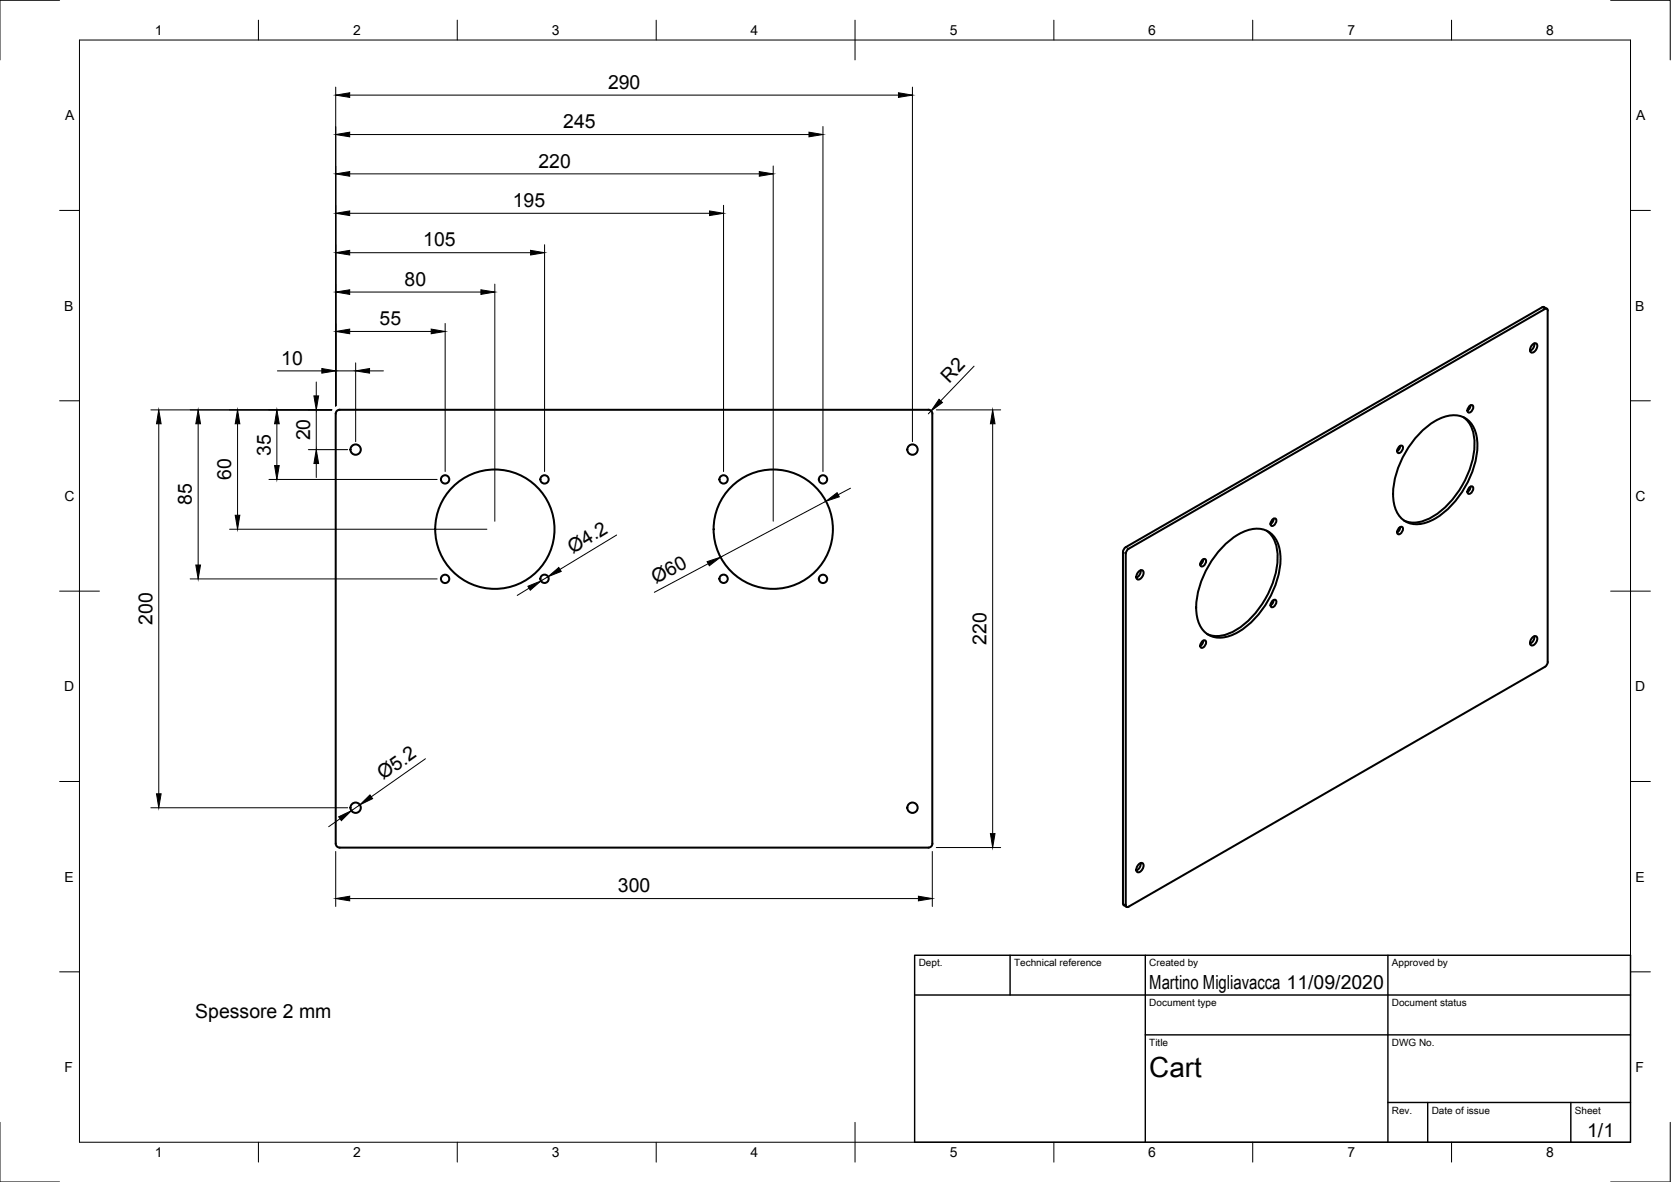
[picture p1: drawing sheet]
<svg xmlns="http://www.w3.org/2000/svg" width="420mm" height="297mm" viewBox="0 0 420 297" stroke-linecap="round" stroke-linejoin="round" font-family="sans-serif">
<!-- layer: Visible -->
<g fill="none" stroke="#000" stroke-width=".51">
<path d="M387.7 77.2l-104.6 60.3-.5 .5-.2 .7v88.3l.1 .4 .8 .5M387.7 77.2h.5l.7 .4M389.1 78l.1 88.3-.2 .7-.5 .6-104.7 60.2M389.2 78l-.2-.4h-.5l-104.7 60.3M385.3 86.6a.67 .67 0 0 1 1.2-.1 1.6 1.6 0 0 1-1.5 2.1 1.47 1.47 0 0 1 .3-2zM385.8 86.3a1.91 1.91 0 0 1-1.1 1.9M233.4 103h-148a1.01 1.01 0 0 0-1 1v108a1.01 1.01 0 0 0 1 1h148M233.4 103a1.01 1.01 0 0 1 1 1M234.4 104v108M351.7 112.3l.9-.3a1.21 1.21 0 0 1-1.1 1.8 1.05 1.05 0 0 1 .2-1.5zM352.1 112l-.2 .8-.6 .6M357.5 108.3a11.5 11.5 0 0 1 9.1-3.9 6.2 6.2 0 0 1 4.8 6.1 22.7 22.7 0 0 1-11.8 20.4 6 6 0 0 1-8.2-2 13.7 13.7 0 0 1-.2-10.4 25.2 25.2 0 0 1 6.3-10.2z"/>
<path d="M368 104.9a8.6 8.6 0 0 1 2.7 8.3 23.3 23.3 0 0 1-11.4 17.2 7.3 7.3 0 0 1-6.3 .4M369.4 102.1l.8-.3a1.21 1.21 0 0 1-1 1.8 1.05 1.05 0 0 1 .2-1.5zM369.7 101.8l-.2 .8-.5 .6M283.8 137.9l-.5 .5-.2 .7v88.3l.2 .5h.5M308 136.9a11.5 11.5 0 0 1 9.1-4 6.2 6.2 0 0 1 4.8 6.2 22.7 22.7 0 0 1-11.8 20.3 6 6 0 0 1-8.3-2 13.7 13.7 0 0 1-.1-10.3 25.2 25.2 0 0 1 6.3-10.2zM318.5 133.4a8.6 8.6 0 0 1 2.7 8.3 23.3 23.3 0 0 1-11.4 17.2 7.3 7.3 0 0 1-6.3 .4M319.9 130.6l.8-.3a1.21 1.21 0 0 1-1 1.8 1.05 1.05 0 0 1 .2-1.5zM320.2 130.4l-.2 .7-.5 .6M351.7 132.7l.9-.3a1.21 1.21 0 0 1-1.1 1.8 1.05 1.05 0 0 1 .2-1.5zM352.1 132.5l-.2 .7-.6 .6M369.4 122.5l.8-.2a1.21 1.21 0 0 1-1 1.8 1.05 1.05 0 0 1 .2-1.6zM369.7 122.3l-.2 .8-.5 .5"/>
<path d="M286.3 143.6a.67 .67 0 0 1 1.2 0 1.6 1.6 0 0 1-1.5 2 1.47 1.47 0 0 1 .3-2zM286.8 143.3a1.91 1.91 0 0 1-1.1 1.9M302.2 140.8l.8-.3a1.21 1.21 0 0 1-1 1.8 1.05 1.05 0 0 1 .2-1.5zM302.6 140.5l-.3 .8-.5 .6M319.9 151l.8-.3a1.21 1.21 0 0 1-1 1.9 1.05 1.05 0 0 1 .2-1.6zM320.2 150.8l-.2 .8-.5 .5M385.8 159.9a1.91 1.91 0 0 1-1.1 1.9M302.2 161.2l.8-.2a1.21 1.21 0 0 1-1 1.8 1.05 1.05 0 0 1 .2-1.6zM302.6 161l-.3 .8-.5 .5M385.3 160.2a.67 .67 0 0 1 1.2-.1 1.6 1.6 0 0 1-1.5 2.1 1.47 1.47 0 0 1 .3-2zM234.4 212a1.01 1.01 0 0 1-1 1M286.3 217.2a.67 .67 0 0 1 1.2-.1 1.6 1.6 0 0 1-1.5 2.1 1.47 1.47 0 0 1 .3-2z"/>
<path d="M286.8 216.9a1.91 1.91 0 0 1-1.1 1.9"/>
<circle cx="89.4" cy="113" r="1.3"/>
<circle cx="229.4" cy="113" r="1.3"/>
<circle cx="111.9" cy="120.5" r="1.05"/>
<circle cx="124.4" cy="133" r="15"/>
<circle cx="136.9" cy="120.5" r="1.05"/>
<circle cx="181.9" cy="120.5" r="1.05"/>
<circle cx="194.4" cy="133" r="15"/>
<circle cx="206.9" cy="120.5" r="1.05"/>
<circle cx="111.9" cy="145.5" r="1.05"/>
<circle cx="136.9" cy="145.5" r="1.05"/>
<circle cx="181.9" cy="145.5" r="1.05"/>
<circle cx="206.9" cy="145.5" r="1.05"/>
<circle cx="89.4" cy="203" r="1.3"/>
<circle cx="229.4" cy="203" r="1.3"/>
</g>
<!-- layer: Visible Narrow -->
<path d="M387.7 77.2l.8 .4M282.4 138.7l.7 .4M283.1 137.5l.7 .4M282.4 227l.7 .4" fill="none" stroke="#000" stroke-width=".25"/>
<!-- layer: Border -->
<g fill="none" stroke="#000" stroke-width=".25">
<path d="M15 .1h-15v15M20 10.1h390v276.9h-390zM65 5.1v5M115 5.1v5M165 5.1v5M215 5.1v10M265 5.1v5M315 5.1v5M365 5.1v5M405 .1h15v15M15 52.9h5M410 52.9h5"/>
<path d="M15 100.7h5M410 100.7h5M15 148.6h10M405 148.6h10M15 196.4h5M410 196.4h5M15 244.2h5M410 244.2h5M0 282.1v14.9h15M65 287v5M115 287v5M165 287v5"/>
<path d="M215 282.1v9.9M265 287v5M315 287v5M365 287v5M420 282.1v14.9h-15"/>
</g>
<!-- layer: TitleBlock -->
<path d="M230 240.1h180v46.9h-180zM230 250h180M254 240.1v9.9M288 240.1v46.9M349 240.1v46.9M288 260.1h122M349 277.1h61M359 277.1v9.9M395 277.1v9.9" fill="none" stroke="#000" stroke-width=".36"/>
<!-- layer: Dimensions -->
<g fill="none" stroke="#000" stroke-width=".25">
<path d="M84.4 21.9v80.1M87.9 33.8h115.5M87.9 23.9h138M206.9 31.8v86.7M229.4 21.9v89.1M87.9 53.6h90.5M87.9 43.7h103M181.9 51.6v66.9M194.4 41.7v89.3M87.9 73.4h33M87.9 63.5h45.5M124.4 71.4v59.6"/>
<path d="M136.9 61.5v57M69.7 93.2h11.2M79.5 96v3.5M84.4 93.2h5M87.9 83.3h20.5M89.4 91.2v19.8M92.9 93.2h3.5M111.9 81.3v37.2M244.9 92l-8.4 8.7M37.9 103h45.5M39.9 106.5v93M49.8 106.5v35.5"/>
<path d="M59.7 106.5v23M69.6 106.5v10.5M77.5 113h9.9M79.5 103v10M79.5 116.5v3.5M234.1 103.3l-.7 .7M235.4 103h16.2M249.6 106.5v103M57.7 133h64.7M67.6 120.5h42.3M155 134.5l-14.2 8.6M207.7 126l-26.5 14"/>
<path d="M213.8 122.7l-3 1.6M47.8 145.5h62.1M133 147.8l-3 1.8M137.8 144.9l-1.8 1.1M178.1 141.7l-13.6 7.2M107 190.7l-13.7 9.5M37.9 203h49.5M84.4 214v13.8M85.5 205.7l-2.9 2.1M90.5 202.3l-2.2 1.4M234.4 214v13.8M235.4 213h16.2"/>
<path d="M87.9 225.8h143"/>
</g>
<g fill="#000" stroke="#000" stroke-width=".25">
<path d="M84.4 33.8l3.5-.6v1.2zM84.4 23.9l3.5-.6v1.2zM203.4 33.2l3.5 .6-3.5 .6zM225.9 23.3l3.5 .6-3.5 .6zM84.4 53.6l3.5-.6v1.2zM84.4 43.7l3.5-.6v1.2zM178.4 53l3.5 .6-3.5 .6zM190.9 43.1l3.5 .6-3.5 .6zM84.4 73.4l3.5-.6v1.2zM84.4 63.5l3.5-.6v1.2zM120.9 72.8l3.5 .6-3.5 .6zM133.4 62.9l3.5 .6-3.5 .6z"/>
<path d="M78.9 99.5h1.2l-.6 3.5zM80.9 92.6l3.5 .6-3.5 .6zM84.4 83.3l3.5-.6v1.2zM89.4 93.2l3.5-.6v1.2zM108.4 82.7l3.5 .6-3.5 .6zM39.9 103l.6 3.5h-1.2zM49.8 103l.6 3.5h-1.2zM59.7 103l.6 3.5h-1.2zM69.6 103l.6 3.5h-1.2zM69 117h1.2l-.6 3.5zM79.5 113l.6 3.5h-1.2zM236.1 100.3l.9 .9-2.9 2.1z"/>
<path d="M249.6 103l.6 3.5h-1.2zM59.1 129.5h1.2l-.6 3.5zM207.7 126l2.8-2.2 .5 1zM49.2 142h1.2l-.6 3.5zM132.7 147.3l3.3-1.3-2.7 2.3zM137.8 144.9l2.7-2.3 .6 1zM177.8 141.1l3.4-1.1-2.8 2.2zM39.3 199.5h1.2l-.6 3.5zM90.5 202.3l2.5-2.5 .7 .9zM85.2 205.3l3.1-1.6-2.5 2.5zM249 209.5h1.2l-.6 3.5zM84.4 225.8l3.5-.6v1.2z"/>
<path d="M230.9 225.2l3.5 .6-3.5 .6z"/>
</g>
<text font-size="7" x="289" y="270.6">Cart</text>
<g font-size="4.9">
<text x="152.9" y="22.3">290</text>
<text x="141.6" y="32.2">245</text>
<text x="135.4" y="42.1">220</text>
<text x="128.9" y="52">195</text>
<text x="106.4" y="61.9">105</text>
<text x="101.7" y="71.8">80</text>
<text x="95.4" y="81.7">55</text>
<text x="70.7" y="91.6">10</text>
<text x="238.7" y="96.4" transform="rotate(-46 238.7 96.4)">R2</text>
<text x="78" y="110.7" transform="rotate(-90 78 110.7)">20</text>
<text x="68.1" y="114.5" transform="rotate(-90 68.1 114.5)">35</text>
<text x="58.2" y="120.7" transform="rotate(-90 58.2 120.7)">60</text>
<text x="48.3" y="127" transform="rotate(-90 48.3 127)">85</text>
<text x="144.1" y="139.2" transform="rotate(-31 144.1 139.2)">Ø4.2</text>
<text x="164.9" y="146.8" transform="rotate(-28 164.9 146.8)">Ø60</text>
<text x="38.4" y="157" transform="rotate(-90 38.4 157)">200</text>
<text x="248.1" y="162" transform="rotate(-90 248.1 162)">220</text>
<text x="96.4" y="196.1" transform="rotate(-35 96.4 196.1)">Ø5.2</text>
<text x="155.4" y="224.2">300</text>
<text x="289" y="248.5">Martino Migliavacca 11/09/2020</text>
<text x="49.1" y="255.9">Spessore 2 mm</text>
<text x="399.1" y="285.7">1/1</text>
</g>
<g font-size="3.5">
<text x="39" y="8.8">1</text>
<text x="88.8" y="8.8">2</text>
<text x="138.8" y="8.8">3</text>
<text x="188.7" y="8.8">4</text>
<text x="238.8" y="8.8">5</text>
<text x="288.7" y="8.8">6</text>
<text x="338.8" y="8.8">7</text>
<text x="388.8" y="8.8">8</text>
<text x="16.4" y="30.2">A</text>
<text x="411.4" y="30.2">A</text>
<text x="16.2" y="78">B</text>
<text x="411.2" y="78">B</text>
<text x="16.2" y="125.9">C</text>
<text x="411.2" y="125.9">C</text>
<text x="16.2" y="173.7">D</text>
<text x="411.2" y="173.7">D</text>
<text x="16.2" y="221.6">E</text>
<text x="411.2" y="221.6">E</text>
<text x="16.2" y="269.4">F</text>
<text x="411.2" y="269.4">F</text>
<text x="39" y="290.8">1</text>
<text x="88.8" y="290.8">2</text>
<text x="138.8" y="290.8">3</text>
<text x="188.7" y="290.8">4</text>
<text x="238.8" y="290.8">5</text>
<text x="288.7" y="290.8">6</text>
<text x="338.8" y="290.8">7</text>
<text x="388.8" y="290.8">8</text>
</g>
<g font-size="2.5">
<text x="231" y="242.9">Dept.</text>
<text x="255" y="242.9">Technical reference</text>
<text x="289" y="242.9">Created by</text>
<text x="350" y="242.9">Approved by</text>
<text x="289" y="252.8">Document type</text>
<text x="350" y="252.8">Document status</text>
<text x="289" y="262.9">Title</text>
<text x="350" y="262.9">DWG No.</text>
<text x="350" y="279.9">Rev.</text>
<text x="360" y="279.9">Date of issue</text>
<text x="396" y="279.9">Sheet</text>
</g>
</svg>
